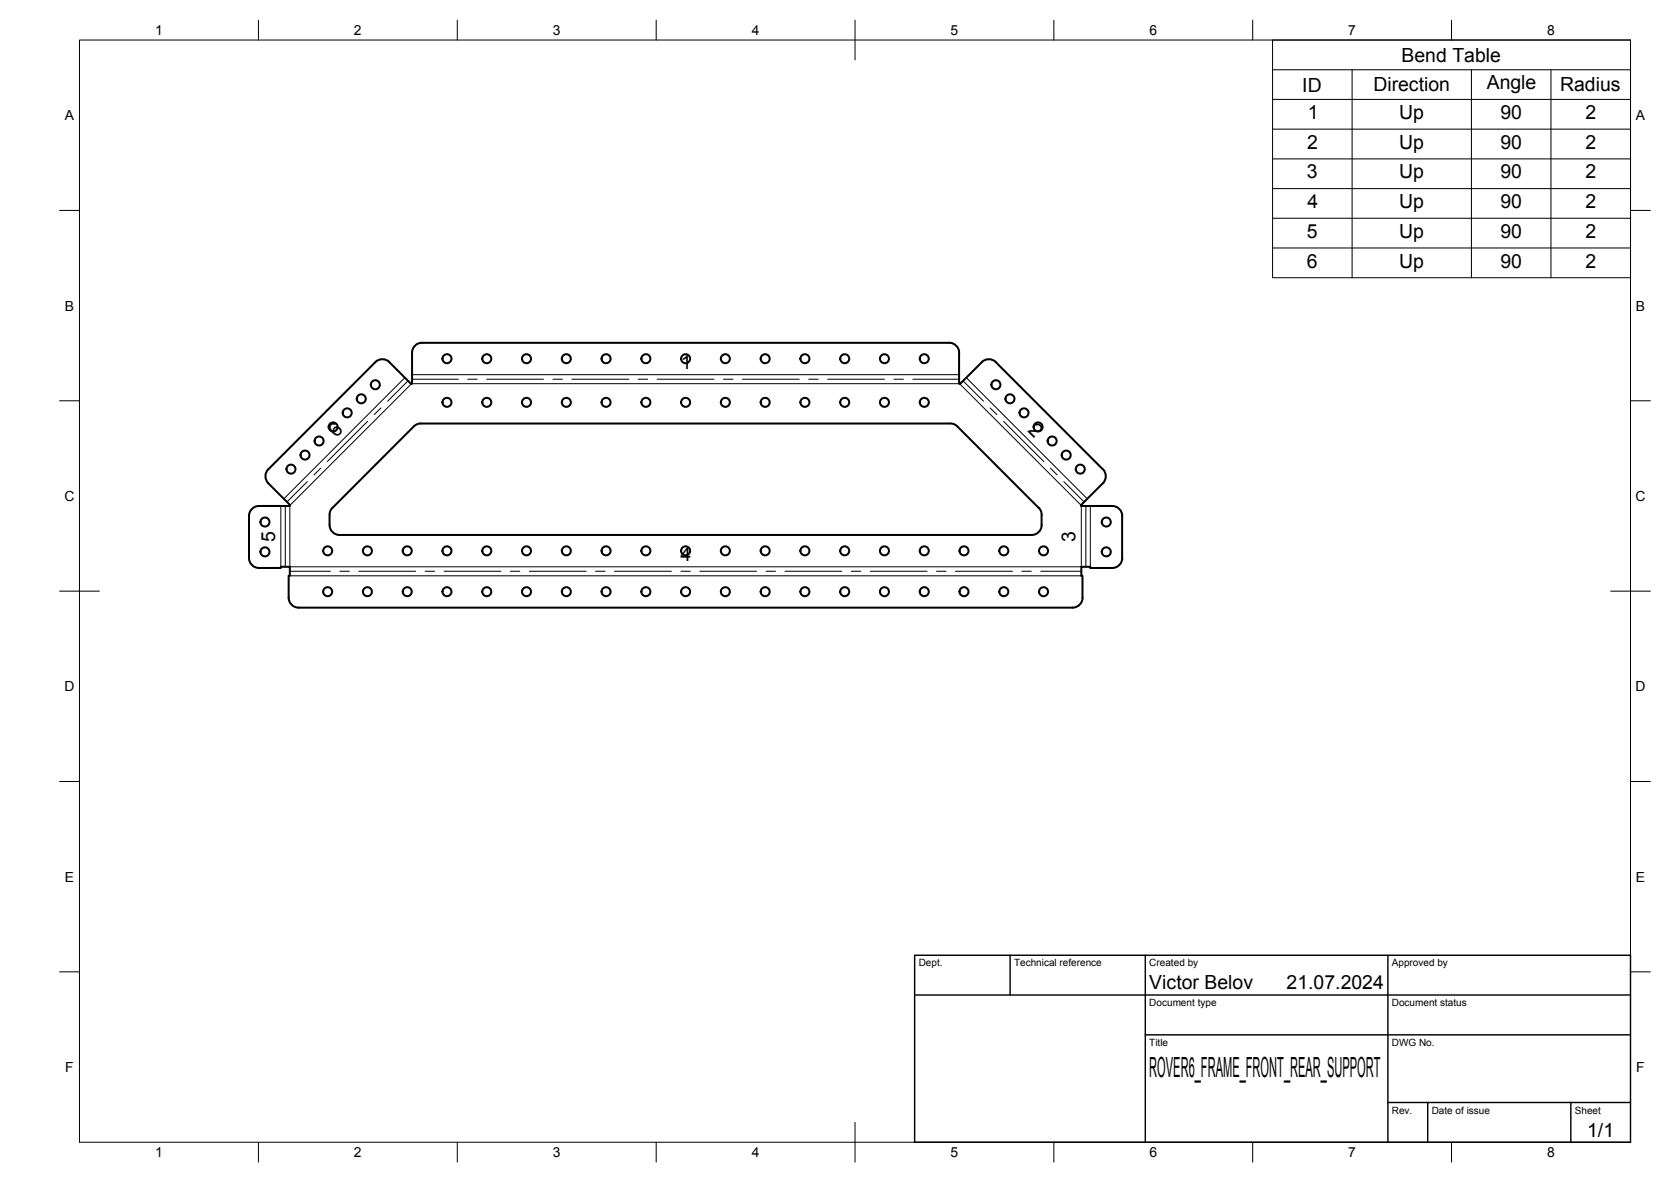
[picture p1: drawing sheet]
<svg xmlns="http://www.w3.org/2000/svg" width="420mm" height="297mm" viewBox="0 0 420 297" stroke-linecap="round" stroke-linejoin="round" font-family="sans-serif">
<!-- layer: Visible -->
<g fill="none" stroke="#000" stroke-width=".51">
<path d="M97.9 91a2.51 2.51 0 0 0-3.5 0l-26.9 26.9a2.46 2.46 0 0 0 0 3.5l5.5 5.5-.1 .3h-7.8a2.51 2.51 0 0 0-2.5 2.5v10.5a2.51 2.51 0 0 0 2.5 2.5h5.5v-.3h2.3v2.3h-.3v5.5M106.1 86.2h132.6M106.1 86.1a2.51 2.51 0 0 0-2.5 2.5v7.8l-.2 .1-5.5-5.5M238.7 86.1a2.51 2.51 0 0 1 2.5 2.5M241.2 88.7v7.7l.2 .1 5.5-5.5a2.51 2.51 0 0 1 3.5 0M250.4 91l26.9 26.9M104.1 107.2l-20.5 20.4-.7 1.4a8.6 8.6 0 0 0 .2 4 2.51 2.51 0 0 0 2.3 1.4h174a2.51 2.51 0 0 0 2.5-2.5M104.1 107.1l.6-.4 1.1-.3h133.5l1.4 .7 20.7 20.8 .5 1.5M277.3 117.9a2.51 2.51 0 0 1 0 3.5M261.9 129.4v2.5M277.3 121.5l-5.5 5.4 .1 .3h7.8a2.48 2.48 0 0 1 2.5 2.5v10.5a2.51 2.51 0 0 1-2.5 2.5h-5.5v-.3h-2.3v2.3h.3v5.5M72.6 150.2a2.51 2.51 0 0 0 2.5 2.5"/>
<path d="M272.2 150.2a2.51 2.51 0 0 1-2.5 2.5h-194.6"/>
<circle cx="94.4" cy="96.7" r="1.13"/>
<circle cx="112.4" cy="90.1" r="1.13"/>
<circle cx="122.4" cy="90.1" r="1.13"/>
<circle cx="132.4" cy="90.1" r="1.13"/>
<circle cx="142.4" cy="90.1" r="1.13"/>
<circle cx="152.4" cy="90.1" r="1.13"/>
<circle cx="162.4" cy="90.1" r="1.13"/>
<circle cx="172.4" cy="90.1" r="1.13"/>
<circle cx="182.4" cy="90.1" r="1.13"/>
<circle cx="192.4" cy="90.1" r="1.13"/>
<circle cx="202.4" cy="90.1" r="1.13"/>
<circle cx="212.4" cy="90.1" r="1.13"/>
<circle cx="222.4" cy="90.1" r="1.13"/>
<circle cx="232.4" cy="90.1" r="1.13"/>
<circle cx="250.4" cy="96.7" r="1.13"/>
<circle cx="73.2" cy="117.9" r="1.13"/>
<circle cx="76.7" cy="114.4" r="1.13"/>
<circle cx="80.2" cy="110.8" r="1.13"/>
<circle cx="83.8" cy="107.3" r="1.13"/>
<circle cx="87.3" cy="103.8" r="1.13"/>
<circle cx="90.8" cy="100.2" r="1.13"/>
<circle cx="112.4" cy="101.1" r="1.13"/>
<circle cx="122.4" cy="101.1" r="1.13"/>
<circle cx="132.4" cy="101.1" r="1.13"/>
<circle cx="142.4" cy="101.1" r="1.13"/>
<circle cx="152.4" cy="101.1" r="1.13"/>
<circle cx="162.4" cy="101.1" r="1.13"/>
<circle cx="172.4" cy="101.1" r="1.13"/>
<circle cx="182.4" cy="101.1" r="1.13"/>
<circle cx="192.4" cy="101.1" r="1.13"/>
<circle cx="202.4" cy="101.1" r="1.13"/>
<circle cx="212.4" cy="101.1" r="1.13"/>
<circle cx="222.4" cy="101.1" r="1.13"/>
<circle cx="232.4" cy="101.1" r="1.13"/>
<circle cx="253.9" cy="100.2" r="1.13"/>
<circle cx="257.5" cy="103.8" r="1.13"/>
<circle cx="261" cy="107.3" r="1.13"/>
<circle cx="264.6" cy="110.8" r="1.13"/>
<circle cx="268.1" cy="114.4" r="1.13"/>
<circle cx="271.6" cy="117.9" r="1.13"/>
<circle cx="66.6" cy="138.7" r="1.13"/>
<circle cx="66.6" cy="131.2" r="1.13"/>
<circle cx="82.4" cy="138.4" r="1.13"/>
<circle cx="92.4" cy="138.4" r="1.13"/>
<circle cx="102.4" cy="138.4" r="1.13"/>
<circle cx="112.4" cy="138.4" r="1.13"/>
<circle cx="122.4" cy="138.4" r="1.13"/>
<circle cx="132.4" cy="138.4" r="1.13"/>
<circle cx="142.4" cy="138.4" r="1.13"/>
<circle cx="152.4" cy="138.4" r="1.13"/>
<circle cx="162.4" cy="138.4" r="1.13"/>
<circle cx="172.4" cy="138.4" r="1.13"/>
<circle cx="182.4" cy="138.4" r="1.13"/>
<circle cx="192.4" cy="138.4" r="1.13"/>
<circle cx="202.4" cy="138.4" r="1.13"/>
<circle cx="212.4" cy="138.4" r="1.13"/>
<circle cx="222.4" cy="138.4" r="1.13"/>
<circle cx="232.4" cy="138.4" r="1.13"/>
<circle cx="242.4" cy="138.4" r="1.13"/>
<circle cx="252.4" cy="138.4" r="1.13"/>
<circle cx="262.4" cy="138.4" r="1.13"/>
<circle cx="278.2" cy="138.7" r="1.13"/>
<circle cx="278.2" cy="131.2" r="1.13"/>
<circle cx="82.4" cy="148.7" r="1.13"/>
<circle cx="92.4" cy="148.7" r="1.13"/>
<circle cx="102.4" cy="148.7" r="1.13"/>
<circle cx="112.4" cy="148.7" r="1.13"/>
<circle cx="122.4" cy="148.7" r="1.13"/>
<circle cx="132.4" cy="148.7" r="1.13"/>
<circle cx="142.4" cy="148.7" r="1.13"/>
<circle cx="152.4" cy="148.7" r="1.13"/>
<circle cx="162.4" cy="148.7" r="1.13"/>
<circle cx="172.4" cy="148.7" r="1.13"/>
<circle cx="182.4" cy="148.7" r="1.13"/>
<circle cx="192.4" cy="148.7" r="1.13"/>
<circle cx="202.4" cy="148.7" r="1.13"/>
<circle cx="212.4" cy="148.7" r="1.13"/>
<circle cx="222.4" cy="148.7" r="1.13"/>
<circle cx="232.4" cy="148.7" r="1.13"/>
<circle cx="242.4" cy="148.7" r="1.13"/>
<circle cx="252.4" cy="148.7" r="1.13"/>
<circle cx="262.4" cy="148.7" r="1.13"/>
</g>
<!-- layer: Bend Center -->
<g fill="none" stroke="#000" stroke-width=".25">
<path d="M102.6 95.7l-5.1 5.1M103.6 95.3h11.6M117.6 95.3h2.4M122.4 95.3h14.3M139 95.3h2.4M143.8 95.3h14.3M160.5 95.3h2.4M165.2 95.3h14.3M181.9 95.3h2.4M186.7 95.3h14.3M203.3 95.3h2.4M208.1 95.3h14.3"/>
<path d="M224.8 95.3h2.4M229.5 95.3h11.7M242.2 95.7l5.1 5.1M80.6 117.7l-1.6 1.6M92.4 105.9l-10.1 10.1M95.8 102.5l-1.7 1.7M249 102.5l1.7 1.7M252.3 105.9l10.1 10.1M264.1 117.7l1.7 1.6M71.7 127.2v15.2M77.3 121l-5.1 5.1M267.5 121l5.1 5.1"/>
<path d="M273 127.2v15.2M72.9 143.6h10.2M85.4 143.6h2.4M90.2 143.6h14.3M106.9 143.6h2.4M111.7 143.6h14.2M128.3 143.6h2.4M133.1 143.6h14.3M149.8 143.6h2.3M154.5 143.6h14.3M171.2 143.6h2.4M176 143.6h14.2"/>
<path d="M192.6 143.6h2.4M197.4 143.6h14.3M214.1 143.6h2.3M218.8 143.6h14.3M235.5 143.6h2.4M240.2 143.6h14.4M256.9 143.6h2.4M261.7 143.6h10.2"/>
</g>
<!-- layer: Visible Narrow -->
<path d="M101.8 94.9l-30.4 30.5M103.4 96.5l-30.4 30.4M103.6 94.2h137.6M103.6 96.4h137.6M241.4 96.5l30.4 30.4M243 94.9l30.4 30.5M70.6 127.2v15.2M72.9 127.2v15.2h199v-15.2M274.2 127.2v15.2M72.9 144.7h199" fill="none" stroke="#000" stroke-width=".25"/>
<!-- layer: BORDER -->
<g fill="none" stroke="#000" stroke-width=".25">
<path d="M20 10.1h390v276.9h-390zM65 5.1v5M115 5.1v5M165 5.1v5M215 5.1v10M265 5.1v5M315 5.1v5M365 5.1v5M15 52.9h5M410 52.9h5M15 100.7h5M410 100.7h5"/>
<path d="M15 148.6h10M405 148.6h10M15 196.4h5M410 196.4h5M15 244.2h5M410 244.2h5M65 287v5M115 287v5M165 287v5M215 282.1v9.9M265 287v5M315 287v5"/>
<path d="M365 287v5"/>
</g>
<!-- layer: TITLEBLOCK -->
<path d="M230 240.1h180v46.9h-180zM230 250h180M254 240.1v9.9M288 240.1v46.9M349 240.1v46.9M288 260.1h122M349 277.1h61M359 277.1v9.9M395 277.1v9.9" fill="none" stroke="#000" stroke-width=".36"/>
<!-- layer: Bend Tables -->
<path d="M320 10.1h90v59.7h-90zM320 17.5h90M340 17.5v52.3M370 17.5v52.3M390 17.5v52.3M320 25h90M320 32.5h90M320 39.9h90M320 47.4h90M320 54.8h90M320 62.3h90" fill="none" stroke="#000" stroke-width=".25"/>
<text font-size="7" x="289" y="270.6">ROVER6_FRAME_FRONT_REAR_SUPPORT</text>
<g font-size="4.9">
<text x="352.4" y="15.5">Bend Table</text>
<text x="327.4" y="23">ID</text>
<text x="345.3" y="23">Direction</text>
<text x="373.8" y="22.5">Angle</text>
<text x="392.3" y="23">Radius</text>
<text x="328.8" y="29.9">1</text>
<text x="351.8" y="29.9">Up</text>
<text x="377.3" y="29.9">90</text>
<text x="398.7" y="29.9">2</text>
<text x="328.7" y="37.4">2</text>
<text x="351.8" y="37.4">Up</text>
<text x="377.3" y="37.4">90</text>
<text x="398.7" y="37.4">2</text>
<text x="328.6" y="44.8">3</text>
<text x="351.8" y="44.8">Up</text>
<text x="377.3" y="44.8">90</text>
<text x="398.7" y="44.8">2</text>
<text x="328.7" y="52.3">4</text>
<text x="351.8" y="52.3">Up</text>
<text x="377.3" y="52.3">90</text>
<text x="398.7" y="52.3">2</text>
<text x="328.6" y="59.8">5</text>
<text x="351.8" y="59.8">Up</text>
<text x="377.3" y="59.8">90</text>
<text x="398.7" y="59.8">2</text>
<text x="328.6" y="67.2">6</text>
<text x="351.8" y="67.2">Up</text>
<text x="377.3" y="67.2">90</text>
<text x="398.7" y="67.2">2</text>
<text x="171.2" y="92.8">1</text>
<text x="84.6" y="110.1" transform="rotate(-45 84.6 110.1)">6</text>
<text x="258.2" y="108.2" transform="rotate(45 258.2 108.2)">2</text>
<text x="69.2" y="136.2" transform="rotate(-90 69.2 136.2)">5</text>
<text x="270.4" y="136.2" transform="rotate(-90 270.4 136.2)">3</text>
<text x="171.1" y="141">4</text>
<text x="289" y="248.5">Victor Belov</text>
<text x="323.5" y="248.5">21.07.2024</text>
<text x="399.1" y="285.7">1/1</text>
</g>
<g font-size="3.5">
<text x="39" y="8.8">1</text>
<text x="89" y="8.8">2</text>
<text x="139" y="8.8">3</text>
<text x="189" y="8.8">4</text>
<text x="239" y="8.8">5</text>
<text x="289" y="8.8">6</text>
<text x="339" y="8.8">7</text>
<text x="389" y="8.8">8</text>
<text x="16.3" y="30.2">A</text>
<text x="411.3" y="30.2">A</text>
<text x="16.3" y="78">B</text>
<text x="411.3" y="78">B</text>
<text x="16.2" y="125.9">C</text>
<text x="411.2" y="125.9">C</text>
<text x="16.2" y="173.7">D</text>
<text x="411.2" y="173.7">D</text>
<text x="16.3" y="221.6">E</text>
<text x="411.3" y="221.6">E</text>
<text x="16.4" y="269.4">F</text>
<text x="411.4" y="269.4">F</text>
<text x="39" y="290.8">1</text>
<text x="89" y="290.8">2</text>
<text x="139" y="290.8">3</text>
<text x="189" y="290.8">4</text>
<text x="239" y="290.8">5</text>
<text x="289" y="290.8">6</text>
<text x="339" y="290.8">7</text>
<text x="389" y="290.8">8</text>
</g>
<g font-size="2.5">
<text x="231" y="242.9">Dept.</text>
<text x="255" y="242.9">Technical reference</text>
<text x="289" y="242.9">Created by</text>
<text x="350" y="242.9">Approved by</text>
<text x="289" y="252.8">Document type</text>
<text x="350" y="252.8">Document status</text>
<text x="289" y="262.9">Title</text>
<text x="350" y="262.9">DWG No.</text>
<text x="350" y="279.9">Rev.</text>
<text x="360" y="279.9">Date of issue</text>
<text x="396" y="279.9">Sheet</text>
</g>
</svg>
